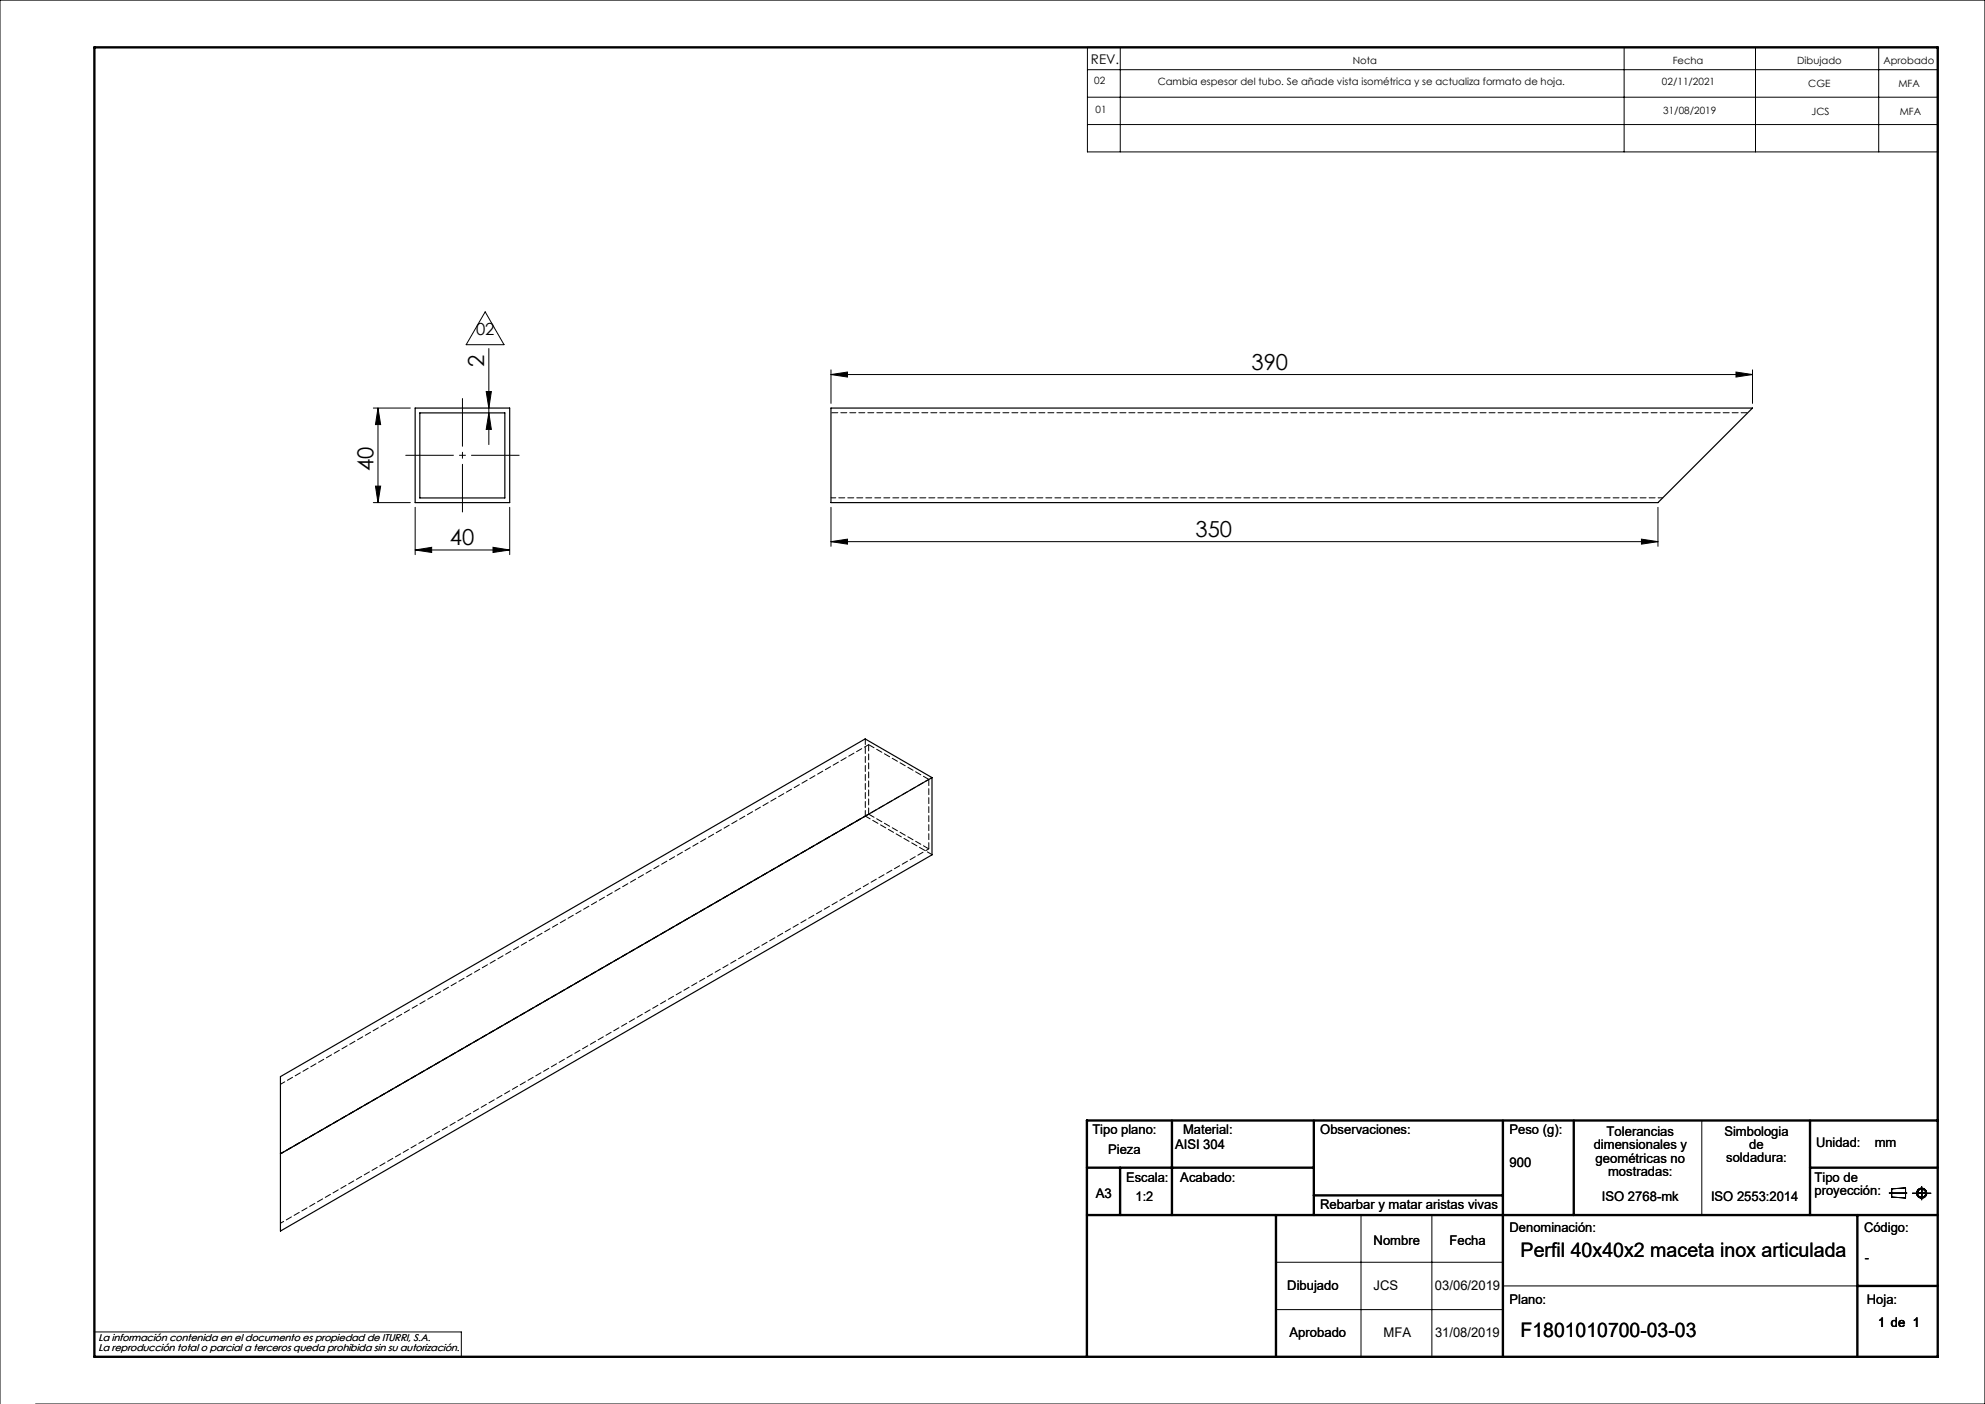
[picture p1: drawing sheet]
<svg xmlns="http://www.w3.org/2000/svg" width="420mm" height="297mm" viewBox="0 0 420 297" stroke-linecap="round" stroke-linejoin="round" font-family="sans-serif">
<g fill="none" stroke="#000" stroke-width=".21">
<path d="M230.1 10h179.9v22.1h-179.9zM230.1 14.7h179.9M237 10v22.1M343.6 10v22.1M371.4 10v22.1M397.5 10v22.1M230.1 20.6h179.9M230.1 26.3h179.9M102.7 66l3.9 6.9h-8zM103.4 73.7v20.3M175.8 79.2l3.5-.5v1.1zM175.8 78.2v7.1"/>
<path d="M175.8 79.2h195M367.3 78.7l3.5 .5-3.5 .6zM370.8 78.2v7.1M79 86.3h7.8M80 86.3l.5 3.5h-1.1zM80 86.3v20M102.9 82.8h1.1l-.6 3.5zM103.4 87.3l.6 3.5h-1.1zM79 106.3h7.8M79.4 102.8h1.1l-.5 3.5zM87.8 116.3l3.5-.5v1.1zM87.8 107.3v10"/>
<path d="M87.8 116.3h20M104.3 115.8l3.5 .5-3.5 .6zM107.8 107.3v10M175.8 114.6l3.5-.6v1.1zM175.8 107.3v8.3M175.8 114.6h175M347.3 114l3.5 .6-3.5 .5zM350.8 107.3v8.3M360.1 237v20M288 257v30M303 257v30M399.7 252.4h3.8"/>
<path d="M400.3 251.5l2.9-.2v2.1l-2.9-.2zM404.6 252.4h4M406.6 251v2.8M270 267h48M270 277h48M318 272h75M0 297v-297h420v297h-412.5M20 281.8h77.6v5.2"/>
<circle cx="406.6" cy="252.4" r=".86"/>
<circle cx="406.6" cy="252.4" r="1.07"/>
</g>
<g fill="none" stroke="#000" stroke-width=".5">
<path d="M20 10h390v277h-390zM248 237v20M278 237v20M318 237v50M333 237v20M383 237v20M410 237h-180v50M230 257h180M230 247h48M237 247v10M270 257v30M278 252.9h40"/>
<path d="M383 247h27M393 257v30M393 272h17"/>
</g>
<path d="M85.9 96.3h24M97.9 84.3v24" fill="none" stroke="#000" stroke-width=".21" stroke-dasharray="15.2 1.3 1.3 1.3" stroke-dashoffset="5.1"/>
<g fill="#000">
<path d="M367.3 78.7l3.5 .5-3.5 .6zM175.8 79.2l3.5-.5v1.1zM347.3 114l3.5 .6-3.5 .5zM175.8 114.6l3.5-.6v1.1z"/>
<path d="M80 86.3l.5 3.5h-1.1zM79.4 102.8h1.1l-.5 3.5z"/>
<path d="M103.4 87.3l.6 3.5h-1.1zM102.9 82.8h1.1l-.6 3.5z"/>
<path d="M87.8 116.3l3.5-.5v1.1zM104.3 115.8l3.5 .5-3.5 .6z"/>
</g>
<path d="M87.8 86.3h20v20h-20zM88.8 87.3h18v18h-18zM175.8 86.3h195l-20 20h-175zM197.2 164.5l-137.9 79.6M59.3 227.7l123.8-71.4 14.1 8.2v16.3l-137.9 79.6z" fill="none" stroke="#000" stroke-width=".25"/>
<path d="M369.8 87.3h-194" fill="none" stroke="#000" stroke-width=".21" stroke-dasharray="1.3 .6" stroke-dashoffset="-.2"/>
<path d="M351.8 105.3h-176" fill="none" stroke="#000" stroke-width=".21" stroke-dasharray="1.3 .6" stroke-dashoffset=".3"/>
<path d="M59.3 244.1l137.2-79.2M59.3 258.8l137.2-79.2" fill="none" stroke="#000" stroke-width=".21" stroke-dasharray="1.3 .6" stroke-dashoffset=".5"/>
<path d="M183.8 157.5v14.7M196.5 179.6l-12.7-7.4M196.5 164.9v14.7M196.5 164.9l-12.7-7.4" fill="none" stroke="#000" stroke-width=".21" stroke-dasharray="1.3 .6"/>
<path d="M59.3 229.4l124.5-71.9M59.3 244.1l124.5-71.9" fill="none" stroke="#000" stroke-width=".21" stroke-dasharray="1.3 .6" stroke-dashoffset=".2"/>
<path d="M59.3 244.1l123.8-71.5" fill="none" stroke="#000" stroke-width=".21" stroke-dasharray="1.3 .6" stroke-dashoffset=".6"/>
<path d="M183.1 156.3v16.3M197.2 180.8l-14.1-8.2" fill="none" stroke="#000" stroke-width=".21" stroke-dasharray="1.3 .6" stroke-dashoffset=".1"/>
<g font-size="4.7">
<text x="102.4" y="77.6" transform="rotate(-90 102.4 77.6)">2</text>
<text x="264.8" y="78.2">390</text>
<text x="79" y="99.7" transform="rotate(-90 79 99.7)">40</text>
<text x="253" y="113.5">350</text>
<text x="95.2" y="115.3">40</text>
</g>
<g font-size="4.2">
<text x="321.7" y="265.9">Perfil 40x40x2 maceta inox articulada</text>
<text x="321.7" y="282.8">F1801010700-03-03</text>
</g>
<text font-size="3.5" x="100.7" y="70.9">02</text>
<g font-size="2.8">
<text x="230.8" y="13.6">REV.</text>
<text x="231.1" y="239.9">Tipo plano:</text>
<text x="250.3" y="239.9">Material:</text>
<text x="279.3" y="239.9">Observaciones:</text>
<text x="319.4" y="239.9">Peso (g):</text>
<text x="234.5" y="244.1">Pieza</text>
<text x="248.6" y="243">AISI 304</text>
<text x="337.2" y="243.1">dimensionales y</text>
<text x="337.6" y="246">geométricas no</text>
<text x="339.9" y="240.3">Tolerancias</text>
<text x="364.9" y="240.2">Simbologia</text>
<text x="365.3" y="245.9">soldadura:</text>
<text x="370.1" y="243">de</text>
<text x="384.2" y="242.7">Unidad:</text>
<text x="396.7" y="242.7">mm</text>
<text x="238.3" y="250">Escala:</text>
<text x="249.7" y="250">Acabado:</text>
<text x="319.4" y="246.9">900</text>
<text x="340.2" y="248.8">mostradas:</text>
<text x="383.9" y="250">Tipo de</text>
<text x="231.9" y="253.4">A3</text>
<text x="240.3" y="254">1:2</text>
<text x="279.3" y="255.7">Rebarbar y matar aristas vivas</text>
<text x="338.9" y="254">ISO 2768-mk</text>
<text x="362" y="254">ISO 2553:2014</text>
<text x="383.9" y="252.8">proyección:</text>
<text x="290.6" y="263.3">Nombre</text>
<text x="306.7" y="263.3">Fecha</text>
<text x="319.4" y="260.6">Denominación:</text>
<text x="394.4" y="260.6">Código:</text>
<text x="394.6" y="266.9">-</text>
<text x="272.4" y="273">Dibujado</text>
<text x="290.6" y="273">JCS</text>
<text x="303.6" y="273">03/06/2019</text>
<text x="319.4" y="275.8">Plano:</text>
<text x="395" y="275.8">Hoja:</text>
<text x="397.4" y="280.6">1 de 1</text>
<text x="272.8" y="282.8">Aprobado</text>
<text x="292.7" y="282.8">MFA</text>
<text x="303.6" y="282.8">31/08/2019</text>
</g>
<g font-size="2.1">
<text x="231.5" y="17.8">02</text>
<text x="245" y="17.9">Cambia espesor del tubo. Se añade vista isométrica y se actualiza formato de hoja.</text>
<text x="286.2" y="13.6">Nota</text>
<text x="353.9" y="13.6">Fecha</text>
<text x="380.3" y="13.6">Dibujado</text>
<text x="398.5" y="13.6">Aprobado</text>
<text x="231.8" y="23.9">01</text>
<text x="351.7" y="18">02/11/2021</text>
<text x="382.6" y="18.3">CGE</text>
<text x="401.7" y="18.3">MFA</text>
<text x="351.9" y="24">31/08/2019</text>
<text x="383.3" y="24.3">JCS</text>
<text x="401.9" y="24.3">MFA</text>
<text x="20.8" y="283.7">La información contenida en el documento es propiedad de ITURRI, S.A.</text>
<text x="20.8" y="285.7">La reproducción total o parcial a terceros queda prohibida sin su autorización.</text>
</g>
</svg>
